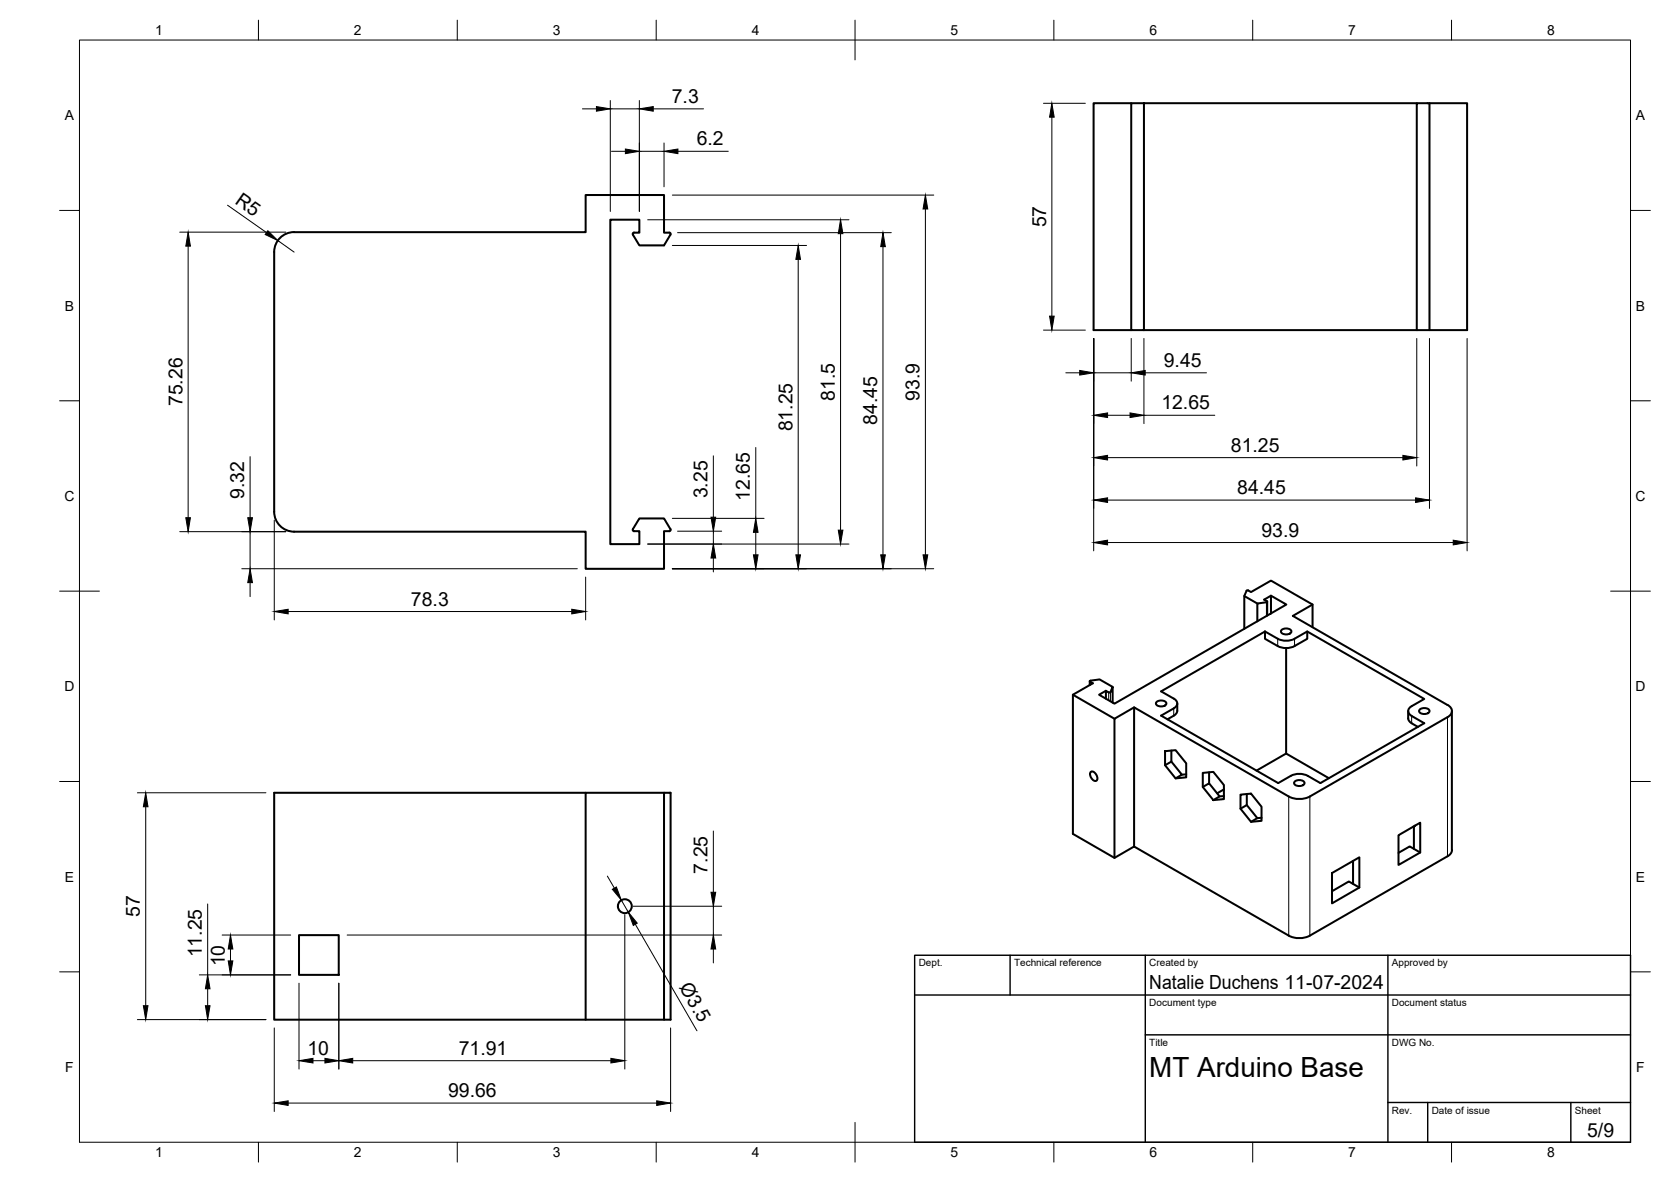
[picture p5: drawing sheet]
<svg xmlns="http://www.w3.org/2000/svg" width="420mm" height="297mm" viewBox="0 0 420 297" stroke-linecap="round" stroke-linejoin="round" font-family="sans-serif">
<!-- layer: Visible -->
<g fill="none" stroke="#000" stroke-width=".51">
<path d="M284.4 25.9h3.2v57.1h-3.2zM284.4 25.9h-9.4v57.1h9.4M287.6 25.9h68.6M359.4 25.9h9.5v57.1h-81.3M68.9 63.3a5 5 0 0 1 5-5h73.4v-9.3h19.7v9.5l1.3-.1 .3 .4-1.6 2.9h-6.2l-1.7-2.9 .3-.4 1.4 .1v-3.3h-7.3v81.5h7.3v-3.2h-1.4l-.3-.4 1.7-2.8h6.2l1.6 2.8-.3 .4h-1.3v9.4h-19.7v-9.3h-73.4a5 5 0 0 1-5-5v-65.3M356.2 83v-57.1h3.2v57.1M312.9 149.8l3.2 1.9M318.1 158.7v1.8l3.7 2.1 1.9 .3 1.8-.5 3.2-1.9v-1.8M318.4 151.3l-2.3 .4v4.4M318.6 151.2v3.5M319.6 149.7l-1.7 1 .7 .5-.2 .1M319.6 154.2v-4.5l3.8 2.2-43.2 24.9-3.8-2.2 1.7-1"/>
<path d="M322.2 158.4a1.64 1.64 0 0 1 2.5 .3 1.54 1.54 0 0 1-2.6 0zM330 157.6v-5.7l-10.4-6-5 2.9-.7-.4h-.5l-.5 1.4v8.2M330 151.9l-4.9 2.9 38.9 22.4M269.8 174.6l10.4 6M274 171.2v1M278.1 175.6v-2l.7 .4h.4l.6-1.4v4M279.8 172.6l-3.3-1.9-2.3 .4-.2 .1 .8 .5-5 2.9v35l10.4 6 5-2.9 38.8 22.4a5.9 5.9 0 0 0 5.4 0l34.6-19.9 .9-.9 .2-.6v-35M285.2 177.8l-5 2.8v35M290.7 176.5a1.64 1.64 0 0 1 2.6 .3 1.54 1.54 0 0 1-2.7 0zM292 173.7l26.1-15 3.7 2.1 1.9 .2 1.3-.2 3.7-2.1 29.4 16.9-3.1 1.9a1.3 1.3 0 0 0-.9 1.2 1.3 1.3 0 0 0 .8 1.2l3.2 1.8-26.1 15.1-3.2-1.8-1.8-.5-1.9 .2-3.7 2.1-29.4-17 3.1-1.8a1.3 1.3 0 0 0 .9-1.2 1.3 1.3 0 0 0-.9-1.2zM296 176.8v1.8a1.49 1.49 0 0 1-.9 1.2l-1.6 1M323.4 162.9v26.5"/>
<path d="M354.1 178.7v1.8a1.49 1.49 0 0 0 .9 1.2M356.9 178.4a1.64 1.64 0 0 1 2.6 .3 1.54 1.54 0 0 1-2.7 0zM364 177.2a1.62 1.62 0 0 1 1.1 1.5 1.62 1.62 0 0 1-1.1 1.5l-34.6 20a5.9 5.9 0 0 1-5.4 0l-38.8-22.4v34.9M147.3 199.2h-78.4v57.1h99.7v-57.1h-1.6v57.1M167 199.2h-19.7v57.1M274.3 193.9a1.54 1.54 0 0 1 1.4 2.3 1.54 1.54 0 0 1-1.4-2.3zM292.9 188.8l2.7-.3 2.7 3.3v3.6l-2.7 .2-2.7-3.3zM294.5 188.6v2.8l-1.6 .9M294.5 191.4l2.7 3.3-1.6 .9M298.3 194.6l-1.1 .1M302.4 194.2l2.7-.2 2.6 3.3v3.5l-2.6 .3-2.7-3.3zM302.4 197.8l1.6-.9 2.7 3.2-1.6 1"/>
<path d="M304 194.1v2.8M307.7 198.4l-1.7 1M311.9 199.7l2.7-.3 2.6 3.3v3.6l-2.6 .2-2.7-3.3zM313.5 199.5v2.8l-1.6 .9M323.4 189.4l-7.5 4.3M323.4 189.4l10.7 6.2M325.5 196.5a1.64 1.64 0 0 1 2.5 .3 1.54 1.54 0 0 1-2.6 0zM354.9 181.8l1.6 .9M307.7 200.1h-1M313.5 202.3l2.6 3.3-1.5 .9M317.2 205.5l-1.1 .1M334.9 219.4l6.9-4v7.6l-6.9 4z"/>
<path d="M340.2 216.4v5.7l1.6 .9M351.6 209.9l5.5-3.2v7.5l-5.5 3.2zM355.3 207.8l.2 .1M355.5 207.7v5.6M357.1 214.2l-2.6-1.5-2.9 1.6M75.2 235h10v10h-10zM340.2 222.1l-1-.6-4.3 2.5"/>
<circle cx="157.1" cy="227.7" r="1.75"/>
</g>
<!-- layer: Visible Narrow -->
<path d="M318.4 151.3v3.5M274.1 171.3v.8M278.8 174v2M279.2 173.9v2.3M295.1 178v1.9M321.3 160.5v1.9M325.5 160.5v1.9M354.9 179.9v1.9M364 180.2v35M324 200.2v34.9M329.4 200.2v34.9" fill="none" stroke="#000" stroke-width=".25"/>
<!-- layer: BORDER -->
<g fill="none" stroke="#000" stroke-width=".25">
<path d="M20 10.1h390v276.9h-390zM65 5.1v5M115 5.1v5M165 5.1v5M215 5.1v10M265 5.1v5M315 5.1v5M365 5.1v5M15 52.9h5M410 52.9h5M15 100.7h5M410 100.7h5"/>
<path d="M15 148.6h10M405 148.6h10M15 196.4h5M410 196.4h5M15 244.2h5M410 244.2h5M65 287v5M115 287v5M165 287v5M215 282.1v9.9M265 287v5M315 287v5"/>
<path d="M365 287v5"/>
</g>
<!-- layer: TITLEBLOCK -->
<path d="M230 240.1h180v46.9h-180zM230 250h180M254 240.1v9.9M288 240.1v46.9M349 240.1v46.9M288 260.1h122M349 277.1h61M359 277.1v9.9M395 277.1v9.9" fill="none" stroke="#000" stroke-width=".36"/>
<!-- layer: FD_Dimensions -->
<g fill="none" stroke="#000" stroke-width=".25">
<path d="M146.5 27.4h3.5M153.5 25.3v27.8M153.5 27.4h7.3M153.8 38h3.4M160.8 25.3v27.8M160.8 38h6.2M164.3 27.4h12.6M167 35.9v11M170.5 38h12.6M262.4 26h10.5M264.5 29.4v50M45.2 58.3h26.7"/>
<path d="M57.2 51.6l9.8 6.8M162.9 55.2h50.6M169.1 49h65.7M170.4 58.5h53.7M211.3 58.7v74.5M232.7 52.5v86.9M47.3 61.9v68.2M69.9 60.5l4.1 2.9M169.1 61.7h33.7M200.7 65.2v74.2M222 62v77.4M262.4 83h10.5"/>
<path d="M268 93.7h3.5M275 85.1v53.3M275 93.7h9.4M284.4 85.1v10.7M287.6 85.1v21.4M288 93.7h15.4M356.2 85.1v32M359.4 85.1v42.7M368.9 85.1v53.3M62.9 114.8v15.3M179.4 114.6v15.4M190 112.5v17.8"/>
<path d="M278.5 104.4h5.6M278.5 115h74.2M287.6 104.4h17.9M45.2 133.6h26.7M62.9 133.6v9.3M69 130.7v25.1M162.9 136.7h50.6M169.1 130.3h23M170.4 133.5h11.1M179.4 133.5v3.2M190 133.8v5.6M278.5 136.3h86.9"/>
<path d="M278.5 125.7h77.4M60.8 142.9h84.4M62.9 146.4v3.5M72.5 153.7h71.3M147.3 145v10.8M169.1 142.9h65.7M179.4 140.2v3.5M34.5 199.2h32.4M36.6 202.7v50M179.4 208.8v15.4M52.2 227.2v17.8M55.9 235h17.2"/>
<path d="M58 238.5v3M87.3 235h94.2M152.7 220.2l1.8 3M156.2 226.2l1.8 3M157.1 229.8v38.9M159.2 227.7h22.3M159.7 232.3l15.5 26.7M179.4 227.7v7.3M179.4 238.5v3.5M34.5 256.2h32.4M50.1 245h23M52.2 248.5v4.2"/>
<path d="M69 258.3v21M75.2 247.1v21.6M85.2 247.1v21.6M168.6 258.3v21M72.5 277.2h92.6M78.7 266.6h3M88.7 266.6h64.9"/>
</g>
<g fill="#000" stroke="#000" stroke-width=".25">
<path d="M150 26.8l3.5 .6-3.5 .5zM157.2 37.5l3.6 .5-3.6 .6zM160.8 27.4l3.5-.6v1.1zM167 38l3.5-.5v1.1zM264.5 26l.6 3.4h-1.2zM67.4 58l2.5 2.5-3.2-1.6zM211.3 55.2l.6 3.5h-1.1zM232.7 49l.6 3.5h-1.2zM47.3 58.3l.6 3.6h-1.2zM200.7 61.7l.6 3.5h-1.2zM222 58.5l.6 3.5h-1.2zM263.9 79.4h1.2l-.6 3.6z"/>
<path d="M271.5 93.1l3.5 .6-3.5 .6zM284.4 93.7l3.6-.6v1.2zM275 104.4l3.5-.6v1.1zM275 115l3.5-.6v1.2zM284.1 103.8l3.5 .6-3.5 .5zM352.7 114.4l3.5 .6-3.5 .6zM46.7 130.1h1.2l-.6 3.5zM62.3 130.1h1.2l-.6 3.5zM178.8 130h1.2l-.6 3.5zM189.4 139.4h1.2l-.6 3.5zM190 130.3l.6 3.5h-1.2zM200.1 139.4h1.2l-.6 3.5z"/>
<path d="M210.8 133.2h1.1l-.6 3.5zM221.4 139.4h1.2l-.6 3.5zM232.1 139.4h1.2l-.6 3.5zM275 136.3l3.5-.6v1.2zM275 125.7l3.5-.6v1.2zM355.9 125.1l3.5 .6-3.5 .6zM365.4 135.7l3.5 .6-3.5 .6zM62.9 142.9l.6 3.5h-1.2zM69 153.7l3.5-.6v1.2zM143.8 153.1l3.5 .6-3.5 .6zM179.4 136.7l.6 3.5h-1.2zM36.6 199.2l.6 3.5h-1.2z"/>
<path d="M58 235l.5 3.5h-1.1zM154 223.5l1-.6 1.2 3.3zM158 229.2l2.2 2.8-1 .6zM179.4 235l.6 3.5h-1.2zM178.8 224.2h1.2l-.6 3.5zM36 252.7h1.2l-.6 3.5zM51.6 252.7h1.2l-.6 3.5zM52.2 245l.6 3.5h-1.2zM57.4 241.5h1.1l-.5 3.5zM69 277.2l3.5-.6v1.2zM75.2 266.6l3.5-.6v1.1zM81.7 266l3.5 .6-3.5 .5z"/>
<path d="M85.2 266.6l3.5-.6v1.1zM153.6 266l3.5 .6-3.5 .5zM165.1 276.6l3.5 .6-3.5 .6z"/>
</g>
<text font-size="7" x="289" y="270.6">MT Arduino Base</text>
<g font-size="4.9">
<text x="168.9" y="25.9">7.3</text>
<text x="175.2" y="36.6">6.2</text>
<text x="58.9" y="51" transform="rotate(35 58.9 51)">R5</text>
<text x="263" y="57.2" transform="rotate(-90 263 57.2)">57</text>
<text x="292.6" y="92.2">9.45</text>
<text x="209.9" y="100.7" transform="rotate(-90 209.9 100.7)">81.5</text>
<text x="231.2" y="100.7" transform="rotate(-90 231.2 100.7)">93.9</text>
<text x="45.8" y="102.1" transform="rotate(-90 45.8 102.1)">75.26</text>
<text x="220.6" y="106.8" transform="rotate(-90 220.6 106.8)">84.45</text>
<text x="292" y="102.9">12.65</text>
<text x="199.2" y="108.4" transform="rotate(-90 199.2 108.4)">81.25</text>
<text x="309.5" y="113.5">81.25</text>
<text x="61.4" y="125.4" transform="rotate(-90 61.4 125.4)">9.32</text>
<text x="177.9" y="125.3" transform="rotate(-90 177.9 125.3)">3.25</text>
<text x="188.6" y="125.9" transform="rotate(-90 188.6 125.9)">12.65</text>
<text x="311.1" y="124.2">84.45</text>
<text x="317.2" y="134.9">93.9</text>
<text x="103.3" y="152.2">78.3</text>
<text x="177.9" y="219.6" transform="rotate(-90 177.9 219.6)">7.25</text>
<text x="35.2" y="230.4" transform="rotate(-90 35.2 230.4)">57</text>
<text x="50.8" y="240.6" transform="rotate(-90 50.8 240.6)">11.25</text>
<text x="56.5" y="242.9" transform="rotate(-90 56.5 242.9)">10</text>
<text x="170.7" y="248.1" transform="rotate(60 170.7 248.1)">Ø3.5</text>
<text x="289" y="248.5">Natalie Duchens 11-07-2024</text>
<text x="77.3" y="265.1">10</text>
<text x="115.4" y="265.1">71.91</text>
<text x="112.7" y="275.7">99.66</text>
<text x="399.1" y="285.7">5/9</text>
</g>
<g font-size="3.5">
<text x="39" y="8.8">1</text>
<text x="89" y="8.8">2</text>
<text x="139" y="8.8">3</text>
<text x="189" y="8.8">4</text>
<text x="239" y="8.8">5</text>
<text x="289" y="8.8">6</text>
<text x="339" y="8.8">7</text>
<text x="389" y="8.8">8</text>
<text x="16.3" y="30.2">A</text>
<text x="411.3" y="30.2">A</text>
<text x="16.3" y="78">B</text>
<text x="411.3" y="78">B</text>
<text x="16.2" y="125.9">C</text>
<text x="411.2" y="125.9">C</text>
<text x="16.2" y="173.7">D</text>
<text x="411.2" y="173.7">D</text>
<text x="16.3" y="221.6">E</text>
<text x="411.3" y="221.6">E</text>
<text x="16.4" y="269.4">F</text>
<text x="411.4" y="269.4">F</text>
<text x="39" y="290.8">1</text>
<text x="89" y="290.8">2</text>
<text x="139" y="290.8">3</text>
<text x="189" y="290.8">4</text>
<text x="239" y="290.8">5</text>
<text x="289" y="290.8">6</text>
<text x="339" y="290.8">7</text>
<text x="389" y="290.8">8</text>
</g>
<g font-size="2.5">
<text x="231" y="242.9">Dept.</text>
<text x="255" y="242.9">Technical reference</text>
<text x="289" y="242.9">Created by</text>
<text x="350" y="242.9">Approved by</text>
<text x="289" y="252.8">Document type</text>
<text x="350" y="252.8">Document status</text>
<text x="289" y="262.9">Title</text>
<text x="350" y="262.9">DWG No.</text>
<text x="350" y="279.9">Rev.</text>
<text x="360" y="279.9">Date of issue</text>
<text x="396" y="279.9">Sheet</text>
</g>
</svg>
